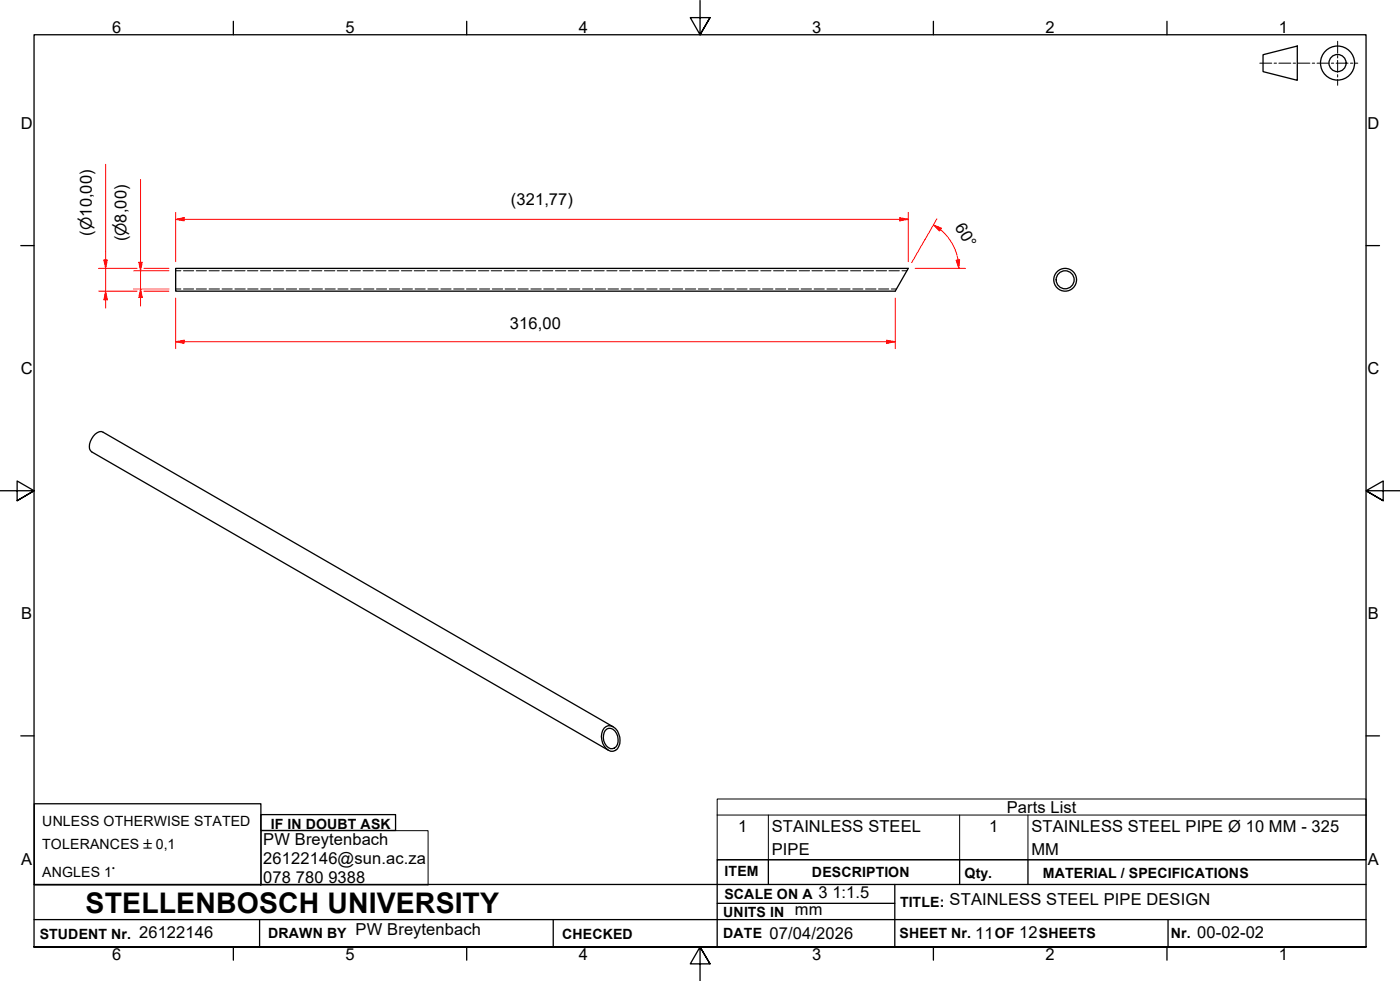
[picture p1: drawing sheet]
<svg xmlns="http://www.w3.org/2000/svg" width="410mm" height="287mm" viewBox="0 0 410 287" stroke-linecap="round" stroke-linejoin="round" font-family="sans-serif">
<!-- layer: Hidden Edges(ISO) -->
<g fill="none" stroke="#000" stroke-width=".29">
<path d="M51.4 79.3h1.6M53.7 79.3h3M57.5 79.3h3M61.2 79.3h3M65 79.3h2.9M68.7 79.3h3.1M72.5 79.3h3M76.3 79.3h2.9M80 79.3h3M83.8 79.3h2.9M87.5 79.3h3M91.2 79.3h3"/>
<path d="M95 79.3h3M98.7 79.3h3.1M102.6 79.3h2.9M106.3 79.3h3M110 79.3h3M113.8 79.3h3M117.5 79.3h3.1M121.3 79.3h3M125.1 79.3h3M128.8 79.3h3M132.6 79.3h3M136.3 79.3h3"/>
<path d="M140.1 79.3h3M143.8 79.3h3.1M147.6 79.3h3M151.4 79.3h3M155.1 79.3h3M158.9 79.3h3M162.6 79.3h3.1M166.4 79.3h3M170.2 79.3h3M173.9 79.3h3M177.7 79.3h3M181.4 79.3h3"/>
<path d="M185.2 79.3h3M188.9 79.3h3.1M192.7 79.3h3M196.5 79.3h3M200.2 79.3h3M204 79.3h2.9M207.7 79.3h3M211.5 79.3h3M215.2 79.3h3M219 79.3h3M222.8 79.3h2.9M226.5 79.3h3"/>
<path d="M230.3 79.3h2.9M234 79.3h3M237.7 79.3h3.1M241.6 79.3h2.9M245.3 79.3h3M249 79.3h3M252.8 79.3h3M256.5 79.3h3.1M260.3 79.3h3M264.1 79.3h1.5M51.4 84.6h1.6M53.7 84.6h3"/>
<path d="M57.5 84.6h3M61.2 84.6h3.1M65 84.6h3M68.8 84.6h3M72.5 84.6h3.1M76.3 84.6h3M80.1 84.6h3M83.8 84.6h3.1M87.6 84.6h3M91.4 84.6h3M95.2 84.6h3M98.9 84.6h3"/>
<path d="M102.7 84.6h3M106.5 84.6h3M110.2 84.6h3M114 84.6h3M117.8 84.6h3M121.5 84.6h3M125.3 84.6h3M129.1 84.6h3M132.8 84.6h3.1M136.6 84.6h3M140.4 84.6h3M144.1 84.6h3.1"/>
<path d="M147.9 84.6h3M151.7 84.6h3M155.4 84.6h3.1M159.2 84.6h3M163 84.6h3M166.8 84.6h3M170.6 84.6h2.9M174.3 84.6h3M178.1 84.6h3M181.9 84.6h2.9M185.6 84.6h3M189.4 84.6h3"/>
<path d="M193.2 84.6h3M196.9 84.6h3M200.7 84.6h3M204.5 84.6h3M208.2 84.6h3.1M212 84.6h3M215.8 84.6h3M219.5 84.6h3.1M223.3 84.6h3M227.1 84.6h3M230.8 84.6h3.1M234.6 84.6h3"/>
<path d="M238.4 84.6h3M242.1 84.6h3.1M245.9 84.6h3M249.7 84.6h3M253.4 84.6h3.1M257.2 84.6h3M261 84.6h1.5"/>
</g>
<!-- layer: Visible Edges(ISO) -->
<g fill="none" stroke="#000" stroke-width=".38">
<path d="M51.4 78.6h214.5l-3.8 6.6h-210.7zM176.9 213.1a2.42 2.42 0 0 1 3.9 .8 4.5 4.5 0 0 1-.6 5.8 2.84 2.84 0 0 1-3.7-2.1 4.6 4.6 0 0 1 .4-4.5zM177.2 213.8a1.95 1.95 0 0 1 3.3 .9 3.2 3.2 0 0 1-.6 4.3 2.39 2.39 0 0 1-3.1-2.1 3.9 3.9 0 0 1 .4-3.1zM179.5 212.7l-149.3-86.2a2.81 2.81 0 0 0-3.3 1.9 2.94 2.94 0 0 0 0 3.9l151.2 87.3"/>
<circle cx="311.9" cy="81.9" r="3.3"/>
<circle cx="311.9" cy="81.9" r="2.64"/>
</g>
<!-- layer: Symbols(ISO) -->
<path d="M210 238.6v-4.7h190v4.7M210 238.6v13.1h190v-13.1M210 238.6h190M225 238.6v13.1M281 238.6v13.1M301 238.6v13.1M76.5 243.2h48.8v15.8h-48.8z" fill="none" stroke="#000" stroke-width=".29"/>
<!-- layer: Border_0 -->
<g fill="none" stroke="#000" stroke-width=".38">
<path d="M68.3 6.2v4M136.7 6.2v4M205 .1v10.1l-2.9-5h5.8l-2.9 5 2.9-5M273.3 6.2v4M341.7 6.2v4M6.1 71.9h3.9M400 71.9h3.9M0 143.7h10l-5-2.9v5.8l5-2.9-5 2.9M410 143.7h-10l5-2.9v5.8l-5-2.9 5 2.9M6.1 215.4h3.9M400 215.4h3.9M10 277.2v-267h390v267h-390h390"/>
<path d="M68.3 277.2v3.9M136.7 277.2v3.9M273.3 277.2v3.9M341.7 277.2v3.9M207.9 282.1l-2.9-4.9 2.9 4.9h-5.8l2.9-4.9v10"/>
</g>
<!-- layer: Sketch Geometry(ISO) -->
<g fill="none" stroke="#000" stroke-width=".38">
<path d="M369.8 16l10.1-2.5v10l-10.1-2.5zM10 235.3h66.4v23.7h-66.4zM76.4 238.5h39.4v4.6h-39.4zM10 258.9h390M225 251.7v7.2M262 258.9v18.3M281 251.7v7.2M301 251.7v7.2M400 251.7h-190v25.5M10 277.2h390M10 269.2h390M76 269.2v8"/>
<path d="M162 269.2v8M210 264.4h52M342 269.2v8"/>
<circle cx="391.6" cy="18.5" r="5"/>
<circle cx="391.6" cy="18.5" r="2.51"/>
</g>
<g fill="none" stroke="#000" stroke-width=".29">
<path d="M368.9 18.5h3.5M373.1 18.5h.7M374.5 18.5h3.5M378.7 18.5h.6M380 18.5h3.5M384.2 18.5h.7M385.6 18.5h3.5M389.8 18.5h.7M391.2 18.5h3.5M391.7 12.1v3.5M391.7 16.3v.7M391.7 17.7v3.5"/>
<path d="M395.4 18.5h.7M396.8 18.5h.8M391.7 21.9v.7M391.7 23.3v1.7"/>
</g>
<!-- layer: Dimensions(ISO) -->
<path d="M41.1 76.8v2.5" fill="none" stroke="#f00" stroke-width=".29"/>
<path d="M40.6 76.8h1.1l-.6 2.5z" fill="#f00"/>
<path d="M40.6 76.8h1.1l-.6 2.5zM41.1 84.6v2.5" fill="none" stroke="#f00" stroke-width=".29"/>
<path d="M41.1 84.6l.6 2.5h-1.1z" fill="#f00"/>
<path d="M41.1 52.5v24.3M30.9 76.1v2.5M39.1 79.3h10.4M41.1 79.3v5.3M39.1 84.6h10.4M41.1 84.6l.6 2.5h-1.1zM41.1 87.1v2.5" fill="none" stroke="#f00" stroke-width=".29"/>
<path d="M30.4 76.1h1l-.5 2.5z" fill="#f00"/>
<path d="M30.4 76.1h1l-.5 2.5zM30.9 85.2v2.6" fill="none" stroke="#f00" stroke-width=".29"/>
<path d="M30.9 85.2l.5 2.6h-1z" fill="#f00"/>
<path d="M30.9 48.1v28M28.9 78.6h11.2M30.9 78.6v6.6M42.1 78.6h7.4M28.9 85.2h11.2M30.9 85.2l.5 2.6h-1zM30.9 87.8v2.4M42.1 85.2h7.4M51.4 100h2.5" fill="none" stroke="#f00" stroke-width=".29"/>
<path d="M51.4 100l2.5-.4v.9z" fill="#f00"/>
<path d="M51.4 100l2.5-.4v.9zM259.6 100h2.5" fill="none" stroke="#f00" stroke-width=".29"/>
<path d="M259.6 99.6l2.5 .4-2.5 .5z" fill="#f00"/>
<path d="M263.5 64.2h2.4M51.4 87.3v14.8M259.6 99.6l2.5 .4-2.5 .5zM262.1 87.3v14.8M53.9 100h205.7" fill="none" stroke="#f00" stroke-width=".29"/>
<path d="M263.5 63.7l2.4 .5-2.4 .5z" fill="#f00"/>
<path d="M51.4 64.2h2.5M263.5 63.7l2.4 .5-2.4 .5z" fill="none" stroke="#f00" stroke-width=".29"/>
<path d="M51.4 64.2l2.5-.5v1z" fill="#f00"/>
<path d="M51.4 64.2l2.5-.5v1zM51.4 62.2v14.4M53.9 64.2h209.6M265.9 62.2v14.4M273.3 65.8l2.1 1.5" fill="none" stroke="#f00" stroke-width=".29"/>
<path d="M273.3 65.8l2.4 1-.6 .8z" fill="#f00"/>
<path d="M273.3 65.8l2.4 1-.6 .8zM280.5 76.1l.2 2.5" fill="none" stroke="#f00" stroke-width=".29"/>
<path d="M280 76.2l1-.2-.3 2.6z" fill="#f00"/>
<path d="M268 78.6h14.7M274.3 64.1l-7.3 12.7M275.4 67.2a14.8 14.8 0 0 1 5.1 8.9M280 76.2l1-.2-.3 2.6z" fill="none" stroke="#f00" stroke-width=".29"/>
<text font-size="8.3" x="25.1" y="267.2">STELLENBOSCH UNIVERSITY</text>
<g font-size="4.8">
<text x="32.8" y="9.7">6</text>
<text x="101.2" y="9.7">5</text>
<text x="169.5" y="9.7">4</text>
<text x="237.8" y="9.7">3</text>
<text x="306.1" y="9.7">2</text>
<text x="374.5" y="9.7">1</text>
<text x="6.1" y="37.8">D</text>
<text x="400.4" y="37.8">D</text>
<text x="149.6" y="60.1">(321,77)</text>
<text x="26.9" y="69" transform="rotate(-90 26.9 69)">(⌀10,00)</text>
<text x="37.1" y="70.7" transform="rotate(-90 37.1 70.7)">(⌀8,00)</text>
<text x="279.5" y="66.5" transform="rotate(60 279.5 66.5)">60°</text>
<text x="149.3" y="96.3">316,00</text>
<text x="6.1" y="109.6">C</text>
<text x="400.4" y="109.6">C</text>
<text x="6.2" y="181.3">B</text>
<text x="400.5" y="181.3">B</text>
<text x="294.8" y="238">Parts List</text>
<text x="216.2" y="243.6">1</text>
<text x="226" y="243.7">STAINLESS STEEL</text>
<text x="289.6" y="243.6">1</text>
<text x="302" y="243.7">STAINLESS STEEL PIPE Ø 10 MM - 325</text>
<text x="77.1" y="247.3">PW Breytenbach</text>
<text x="226" y="250.2">PIPE</text>
<text x="302" y="250.2">MM</text>
<text x="6.2" y="253.1">A</text>
<text x="77.1" y="252.8">26122146@sun.ac.za</text>
<text x="400.5" y="253.1">A</text>
<text x="77.1" y="258.3">078</text>
<text x="86.6" y="258.3">780</text>
<text x="96.1" y="258.3">9388</text>
<text x="239.6" y="262.9">3</text>
<text x="243.7" y="262.9">1:1.5</text>
<text x="232.7" y="268">mm</text>
<text x="278.1" y="264.8">STAINLESS STEEL PIPE DESIGN</text>
<text x="40.8" y="274.5">26122146</text>
<text x="104.1" y="273.6">PW Breytenbach</text>
<text x="225.4" y="274.8">07/04/2026</text>
<text x="285.6" y="274.8">11</text>
<text x="298.4" y="274.7">12</text>
<text x="350.6" y="274.5">00-02-02</text>
<text x="32.8" y="281.1">6</text>
<text x="101.2" y="281.1">5</text>
<text x="169.5" y="281.1">4</text>
<text x="237.8" y="281.1">3</text>
<text x="306.1" y="281.1">2</text>
<text x="374.5" y="281.1">1</text>
</g>
<g font-size="4.1">
<text x="12.4" y="241.7">UNLESS OTHERWISE STATED</text>
<text x="79.3" y="242.6">IF IN DOUBT ASK</text>
<text x="12.4" y="248.6">TOLERANCES ±0,1</text>
<text x="12.4" y="256.7">ANGLES 1°</text>
<text x="212.2" y="256.5">ITEM</text>
<text x="237.7" y="256.7">DESCRIPTION</text>
<text x="282.4" y="256.9">Qty.</text>
<text x="305.4" y="256.9">MATERIAL / SPECIFICATIONS</text>
<text x="212.1" y="263">SCALE ON A</text>
<text x="211.8" y="268.4">UNITS IN</text>
<text x="263.5" y="265.6">TITLE:</text>
<text x="11.6" y="274.8">STUDENT Nr.</text>
<text x="78.5" y="274.6">DRAWN BY</text>
<text x="164.6" y="274.8">CHECKED</text>
<text x="211.8" y="274.6">DATE</text>
<text x="263.4" y="274.6">SHEET Nr.</text>
<text x="291.3" y="274.6">OF</text>
<text x="304.2" y="274.6">SHEETS</text>
<text x="342.8" y="274.5">Nr.</text>
</g>
</svg>
